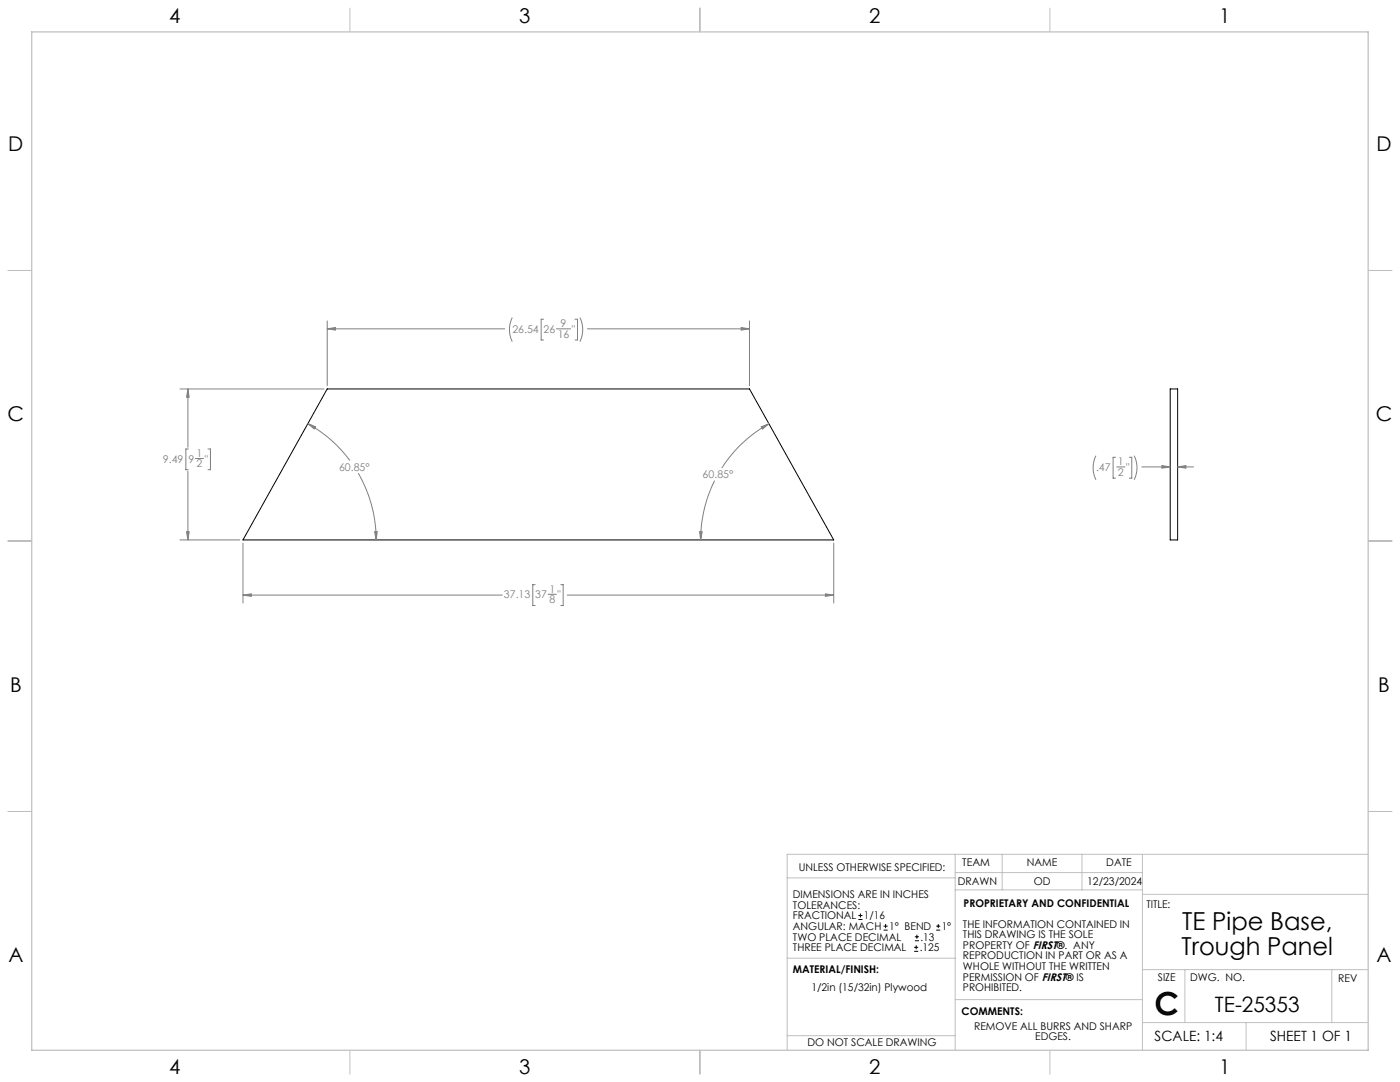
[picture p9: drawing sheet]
<svg xmlns="http://www.w3.org/2000/svg" width="559mm" height="432mm" viewBox="0 0 559 432" stroke-linecap="round" stroke-linejoin="round" font-family="sans-serif">
<g fill="none" stroke="#c0c0c0" stroke-width=".4">
<path d="M139.7 3.2v9.5M279.4 3.2v9.5M419.1 3.2v9.5M3.1 107.9h9.6M546.1 107.9h9.5M3.1 215.9h9.6M546.1 215.9h9.5M3.1 323.8h9.6M546.1 323.8h9.5M314.2 350.3h67M381.2 340.9v78.2M381.2 355.1h74.8"/>
<path d="M381.2 348.2h74.8M400 340.9v14.2M431.9 340.9v14.2M456 340.9v78.2M456 356.9h90.1M546.1 340.9h-231.9v78.2M314.2 382.4h67.2M381.2 398.9h74.8M456 387h90.1M472.9 387v21.1M531.6 387v21.1M139.7 419.1v9.6"/>
<path d="M279.4 419.1v9.6M314.2 413.3h67M419.1 419.1v9.6M456 408.1h90.1M497.4 408.1v11"/>
</g>
<path d="M12.7 12.7h533.4v406.4h-533.4z" fill="none" stroke="#c0c0c0" stroke-width=".5"/>
<path d="M130.6 155.2h168.6l33.6 60.3h-235.8zM467.1 155.2h2.9v60.3h-2.9z" fill="none" stroke="#000" stroke-width=".4"/>
<g fill="none" stroke="#808080" stroke-width=".4">
<path d="M130.6 131.2h70.8M130.6 128.1v25.9M130.6 131.2l3.3-.5v1zM204.5 126.8a10.7 10.7 0 0 0 0 9.5M217 127.4h-1v8.3h1M222.1 131.2h5.7M229.5 127.4h1v8.3h-1M231.5 126.8a10.7 10.7 0 0 1 0 9.5M234.5 131.2h64.7M295.8 130.7l3.4 .5-3.4 .5zM299.2 128.1v25.9M71.8 155.2h57.5"/>
<path d="M75 155.2v23.3M75 155.2l.5 3.3h-1zM75.2 179.2h-1v8.3h1M83 179.2h1v8.3h-1M122.9 169.1l3.1 1.2-.6 .9zM122.9 169.1a53.2 53.2 0 0 1 16.8 14.7M303.8 170.4l3.1-1.3-2.6 2.1zM306.9 169.1a52.8 52.8 0 0 0-18.8 17.7M75 188.1v27.4M78 183h3.2M143 188.8a52.6 52.6 0 0 1 7.1 26.7M285.2 191.8a53.7 53.7 0 0 0-5.6 23.7"/>
<path d="M437.4 181.9a10.7 10.7 0 0 0 0 9.6M445.2 182.5h-.9v8.3h.9M445.7 186.3h3.3M450.7 182.5h1v8.3h-1M452.7 181.9a10.7 10.7 0 0 1 0 9.6M455.8 186.3h11.3M463.8 185.8l3.3 .5-3.3 .5zM470 186.3l3.4-.5v1zM470 186.3h6.4M71.8 215.5h23.9M74.5 212.2h1l-.5 3.3zM97 216.7v24"/>
<path d="M149.5 212.2h1.1l-.5 3.3zM279.3 212.2h1l-.7 3.3zM332.8 216.7v24M97 237.5h103.5M97 237.5l3.3-.5v1zM213.6 233.3h-.9v8.4h.9M218.8 237.2h3.3M223.8 233.3h1v8.4h-1M226.4 237.5h106.4M329.5 237l3.3 .5-3.3 .5z"/>
</g>
<path d="M149.5 212.2h1.1l-.5 3.3zM122.9 169.1l3.1 1.2-.6 .9zM303.8 170.4l3.1-1.3-2.6 2.1zM279.3 212.2h1l-.7 3.3zM97 237.5l3.3-.5v1zM329.5 237l3.3 .5-3.3 .5zM74.5 212.2h1l-.5 3.3zM75 155.2l.5 3.3h-1zM295.8 130.7l3.4 .5-3.4 .5zM130.6 131.2l3.3-.5v1zM463.8 185.8l3.3 .5-3.3 .5zM470 186.3l3.4-.5v1z" fill="#808080"/>
<g fill="none" stroke="#000" stroke-width=".4">
<path d="M342.6 367h1.6M342.6 365.4h1.6M343.4 364.6v1.5M352.7 371.2h1.6M352.7 369.6h1.6M353.5 368.8v1.6M364.9 379.7h1.6M364.9 378.1h1.6M365.2 375.4h1.6M365.2 373.8h1.6M365.7 377.3v1.5M366 373v1.6"/>
<path d="M373.7 371.2h1.6M373.7 369.6h1.6M374.5 368.8v1.6"/>
</g>
<text font-size="12.7" x="460.9" y="405.2">C</text>
<g font-size="9.9">
<text x="471.9" y="371.2">TE Pipe Base,</text>
<text x="471.6" y="381.1">Trough Panel</text>
</g>
<text font-size="8.5" x="485" y="404">TE-25353</text>
<g font-size="8.1">
<text x="67.6" y="9.3">4</text>
<text x="207.3" y="9.3">3</text>
<text x="347" y="9.3">2</text>
<text x="486.7" y="9.3">1</text>
<text x="3.3" y="60.1">D</text>
<text x="549.4" y="60.1">D</text>
<text x="3" y="168">C</text>
<text x="549.1" y="168">C</text>
<text x="4" y="276">B</text>
<text x="550.1" y="276">B</text>
<text x="3.3" y="383.9">A</text>
<text x="549.4" y="383.9">A</text>
<text x="67.6" y="428.4">4</text>
<text x="207.3" y="428.4">3</text>
<text x="347" y="428.4">2</text>
<text x="486.7" y="428.4">1</text>
</g>
<g font-size="5.6">
<text x="460.9" y="415.2">SCALE: 1:4</text>
<text x="507" y="415.2">SHEET 1 OF 1</text>
</g>
<g font-size="4.2" fill="#808080">
<text x="223.8" y="130.6">9</text>
<text x="204.5" y="132.9">26.54</text>
<text x="217" y="132.9">26</text>
<text x="222.6" y="134.8">16</text>
<text x="228.2" y="132.9">&quot;</text>
<text x="65" y="184.7">9.49</text>
<text x="75.2" y="184.7">9</text>
<text x="78.5" y="182.3">1</text>
<text x="81.7" y="184.7">&quot;</text>
<text x="446.2" y="185.7">1</text>
<text x="78.5" y="186.5">2</text>
<text x="135.3" y="187.9">60.85°</text>
<text x="280.5" y="190.9">60.85°</text>
<text x="437.5" y="188">.47</text>
<text x="446.2" y="189.9">2</text>
<text x="449.5" y="188">&quot;</text>
<text x="201.1" y="238.8">37.13</text>
<text x="213.6" y="238.8">37</text>
<text x="219.3" y="236.5">1</text>
<text x="222.5" y="238.8">&quot;</text>
<text x="219.3" y="240.7">8</text>
</g>
<g font-size="4.2">
<text x="318.8" y="347.7">UNLESS OTHERWISE SPECIFIED:</text>
<text x="384.1" y="345.5">TEAM</text>
<text x="409.9" y="345.7">NAME</text>
<text x="441.6" y="345.7">DATE</text>
<text x="382.3" y="353.3">DRAWN</text>
<text x="412.6" y="353.3">OD</text>
<text x="433.9" y="353.3">12/23/2024</text>
<text x="316.5" y="358.5">DIMENSIONS ARE IN INCHES</text>
<text x="316.5" y="362.7">TOLERANCES:</text>
<text x="384.6" y="361.9">PROPRIETARY AND CONFIDENTIAL</text>
<text x="457.6" y="362.3">TITLE:</text>
<text x="316.5" y="371.2">ANGULAR: MACH</text>
<text x="316.5" y="366.9">FRACTIONAL</text>
<text x="344.8" y="366.9">1/16</text>
<text x="354.9" y="371.2">1° BEND</text>
<text x="375.9" y="371.2">1°</text>
<text x="384.4" y="370.2">THE INFORMATION CONTAINED IN</text>
<text x="316.5" y="375.4">TWO PLACE DECIMAL</text>
<text x="367.4" y="375.4">.13</text>
<text x="384.4" y="374.4">THIS DRAWING IS THE SOLE</text>
<text x="316.5" y="379.6">THREE PLACE DECIMAL</text>
<text x="367.1" y="379.6">.125</text>
<text x="384.4" y="378.6">PROPERTY OF FIRST®. ANY</text>
<text x="384.4" y="382.9">REPRODUCTION IN PART OR AS A</text>
<text x="316.5" y="388.4">MATERIAL/FINISH:</text>
<text x="384.4" y="387.1">WHOLE WITHOUT THE WRITTEN</text>
<text x="323.9" y="395.6">1/2in (15/32in) Plywood</text>
<text x="384.4" y="391.3">PERMISSION OF FIRST® IS</text>
<text x="384.4" y="395.6">PROHIBITED.</text>
<text x="462.2" y="391.3">SIZE</text>
<text x="475.1" y="391.3">DWG. NO.</text>
<text x="534.1" y="391.8">REV</text>
<text x="383.8" y="405.1">COMMENTS:</text>
<text x="388.8" y="410.9">REMOVE ALL BURRS AND SHARP</text>
<text x="322.3" y="417.6">DO NOT SCALE DRAWING</text>
<text x="413.2" y="415.2">EDGES.</text>
</g>
</svg>
